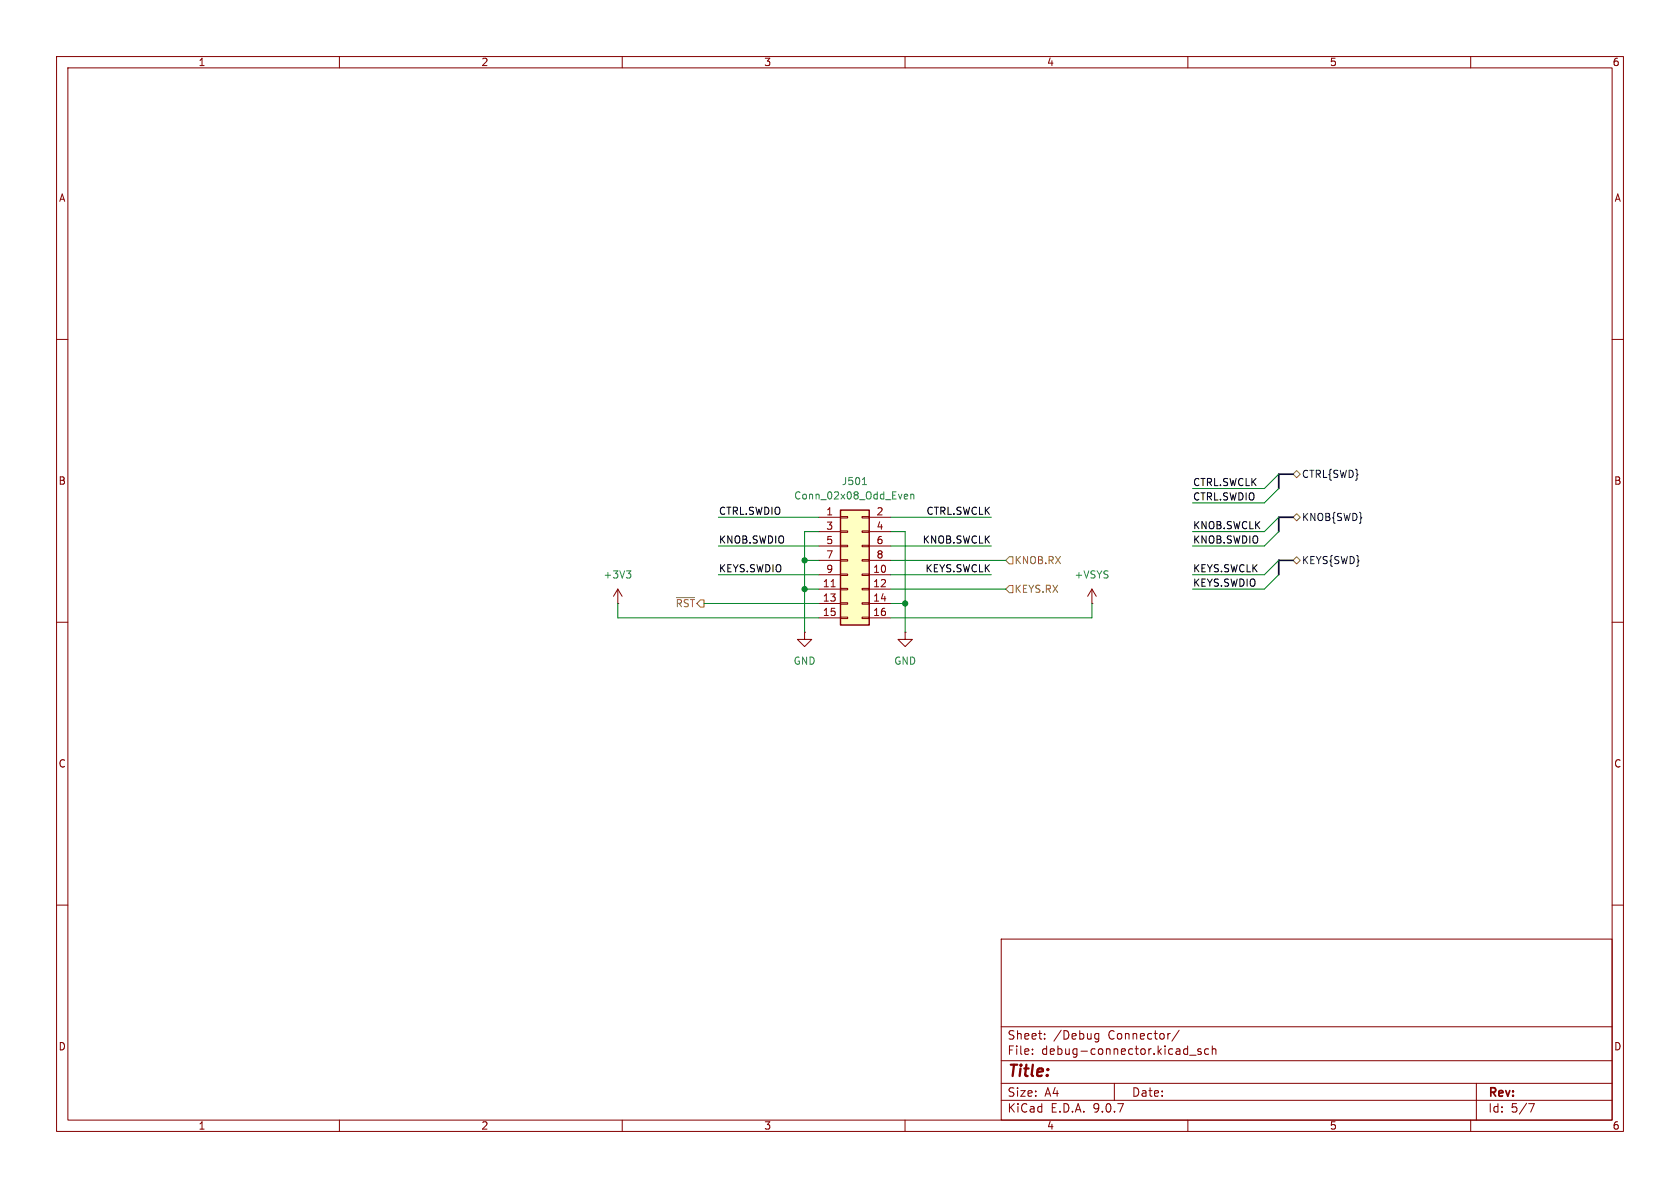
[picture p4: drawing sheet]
<svg xmlns="http://www.w3.org/2000/svg" width="297mm" height="210mm" viewBox="0 0 297 210" stroke-linecap="round" stroke-linejoin="round" font-family="sans-serif">
<path d="M0 0h297v210h-297z" fill="#fff" stroke="#fff" stroke-width=".18"/>
<g fill="none" stroke="#840000" stroke-width=".18">
<path d="M10 10h277v190h-277zM12 12h273v186h-273zM60 10v2M110 10v2M160 10v2M210 10v2M260 10v2M10 60h2M285 60h2M10 110h2M109.2 106.7h.1M109.2 104.1l-.7 1.3"/>
<path d="M109.2 104.1l.8 1.3M109.2 104.1v2.6M160 111.8v1.2h1.3l-1.3 1.3-1.3-1.3h1.3M160 111.8h.1M193 106.7h.1M193 104.1l-.7 1.3M193 104.1l.8 1.3M193 104.1v2.6M285 110h2M10 160h2M177 166h108v32h-108zM285 160h2"/>
<path d="M60 198v2M110 198v2M160 198v2M177 194.5h108M177 191.5h108M177 187.5h108M177 181.5h108M182.5 186.3v.1M182.5 185.5v.1M184.7 183.6v.1M184.7 182.8v.1M193.5 183.4l.3 .3 .4-.1"/>
<path d="M194.2 182.7v1.2l-.2 .3-.4-.1M194.2 182.8l-.4-.1-.3 .3M197 191.5v3M208.5 182.1l-1.3 2M210 198v2M210.3 186.5h1.2M212.3 185.5l-.3-.1-.3 .2 .1 .2 .5 .2v.3h-.6M213.7 185.5l-.5-.1-.2 .3v.4l.1 .2h.6M214.3 185.5l.2-.1 .4 .1 .1 .9M214.3 184.9v1.5M260 198v2M261 191.5v6.5"/>
<path d="M270.2 195.1h1l-.6 1.5"/>
</g>
<path d="M110.7 100.9h.8l-.4 .5M111.3 101.4l.2 .2v.3l-.2 .3" fill="none" stroke="#008484" stroke-width=".18"/>
<path d="M148.6 90.2h5.1v20.3h-5.1z" fill="#ffffc2"/>
<path d="M148.6 90.2h5.1v20.3h-5.1z" fill="none" stroke="#840000" stroke-width=".25"/>
<g fill="none" stroke="#840000" stroke-width=".18">
<path d="M144.8 91.4h3.8M144.8 94h3.8M144.8 96.5h3.8M144.8 99.1h3.8M148.6 91.3h1.3v.3h-1.3zM148.6 93.9h1.3v.2h-1.3zM148.6 96.4h1.3v.2h-1.3zM148.6 98.9h1.3v.3h-1.3zM152.4 91.3h1.3v.3h-1.3zM152.4 93.9h1.3v.2h-1.3zM152.4 96.4h1.3v.2h-1.3zM152.4 98.9h1.3v.3h-1.3z"/>
<path d="M153.7 91.4h3.8M153.7 94h3.8M153.7 96.5h3.8M153.7 99.1h3.8M142.2 111.8v1.2h1.3l-1.3 1.3-1.2-1.3h1.2M142.2 111.8h.1M144.8 101.6h3.8M144.8 104.1h3.8M144.8 106.7h3.8M144.8 109.2h3.8M146.9 103.7h.8M148.6 101.5h1.3v.2h-1.3z"/>
<path d="M148.6 104h1.3v.3h-1.3zM148.6 106.6h1.3v.2h-1.3zM148.6 109.1h1.3v.2h-1.3zM152.4 101.5h1.3v.2h-1.3zM152.4 104h1.3v.3h-1.3zM152.4 106.6h1.3v.2h-1.3zM152.4 109.1h1.3v.2h-1.3zM153.7 101.6h3.8M153.7 104.1h3.8M153.7 106.7h3.8M153.7 109.2h3.8"/>
</g>
<path d="M152.5 85.7h.7M160.1 87.4h.3l.1 .3-.6 .1M160.4 88.1l-.3 .1M161 87.5l.2-.1h.3l.1 .8M161 87.4v.8" fill="none" stroke="#008484" stroke-width=".18"/>
<path d="M177.8 99.1l.6-.7h.7v1.3h-.7zM228.6 83.8l.6-.6 .7 .6-.7 .7zM228.6 91.4l.6-.6 .7 .6-.7 .7zM229.2 98.4l.7 .7-.7 .6-.6-.6zM119.6 105.6h3.2M177.8 104.1l.6-.6h.7v1.3h-.7z" fill="none" stroke="#848400" stroke-width=".18"/>
<path d="M228.6 83.8h-2.5v2.6M228.6 91.4h-2.5v2.6M228.6 99.1h-2.5v2.5" fill="none" stroke="#000084" stroke-width=".3"/>
<g fill="none" stroke="#008400" stroke-width=".18">
<path d="M127 91.4h17.8M127 96.5h17.8M142.2 99.1h2.6M144.8 94h-2.6v17.8M157.5 94h2.5v17.8M157.5 91.4h17.8M157.5 96.5h17.8M157.5 99.1h20.3M226.1 91.4l-2.6 2.6h-12.7M226.1 99.1l-2.6 2.5h-12.7M226.1 94l-2.6 2.5h-12.7M226.1 86.4l-2.6 2.5h-12.7"/>
<path d="M226.1 83.8l-2.6 2.6h-12.7M109.2 106.7v2.5h35.6M124.5 106.7h20.3M127 101.6h17.8M142.2 104.1h2.6M157.5 106.7h2.5M157.5 101.6h17.8M157.5 104.1h20.3M193 106.7v2.5h-35.5M226.1 101.6l-2.6 2.5h-12.7"/>
</g>
<g fill="#008400" stroke="#008400" stroke-width=".18">
<circle cx="142.2" cy="104.1" r=".46"/>
<circle cx="142.2" cy="99.1" r=".46"/>
<circle cx="160" cy="106.7" r=".46"/>
</g>
<text font-size="2.8" fill="#840000" x="178" y="190.9">Title:</text>
<g font-size="2.1" fill="#840000">
<text x="178" y="184">Sheet:</text>
<text x="186.2" y="184">/Debug</text>
<text x="196" y="184">Connector/</text>
<text x="178" y="186.7">File:</text>
<text x="184.1" y="186.7">debug-connector.kicad_sch</text>
<text x="178" y="196.9">KiCad</text>
<text x="178" y="194.1">Size:</text>
<text x="184.7" y="194.1">A4</text>
<text x="185.7" y="196.9">E.D.A.</text>
<text x="193.3" y="196.9">9.0.7</text>
<text x="200" y="194.1">Date:</text>
<text x="263" y="194.3">Rev:</text>
<text x="263" y="196.9">Id:</text>
<text x="267.1" y="196.9">5/7</text>
</g>
<g font-size="1.8" fill="#840000">
<text x="35" y="11.9">1</text>
<text x="85" y="11.9">2</text>
<text x="135" y="11.9">3</text>
<text x="185" y="11.9">4</text>
<text x="235" y="11.9">5</text>
<text x="285" y="11.9">6</text>
<text x="10.3" y="35.9">A</text>
<text x="285.3" y="35.9">A</text>
<text x="10.3" y="85.9">B</text>
<text x="285.3" y="85.9">B</text>
<text x="146" y="91.2">1</text>
<text x="146" y="93.7">3</text>
<text x="154.9" y="91.2">2</text>
<text x="154.9" y="93.7">4</text>
<text x="146" y="96.3">5</text>
<text x="146" y="98.8">7</text>
<text x="146" y="101.3">9</text>
<text x="154.3" y="101.3">10</text>
<text x="154.9" y="96.3">6</text>
<text x="154.9" y="98.8">8</text>
<text x="145.4" y="103.9">11</text>
<text x="145.4" y="106.4">13</text>
<text x="154.3" y="103.9">12</text>
<text x="154.3" y="106.4">14</text>
<text x="145.4" y="109">15</text>
<text x="154.3" y="109">16</text>
<text x="10.3" y="135.9">C</text>
<text x="285.3" y="135.9">C</text>
<text x="10.3" y="185.9">D</text>
<text x="285.3" y="185.9">D</text>
<text x="35" y="199.9">1</text>
<text x="85" y="199.9">2</text>
<text x="135" y="199.9">3</text>
<text x="185" y="199.9">4</text>
<text x="235" y="199.9">5</text>
<text x="285" y="199.9">6</text>
</g>
<g font-size="1.8" fill="#008484">
<text x="140.3" y="88.5">Conn_02x08_Odd_Even</text>
<text x="148.7" y="86">J501</text>
<text x="106.6" y="102.5">+3V3</text>
<text x="189.9" y="102.5">+VSYS</text>
<text x="140.2" y="117.7">GND</text>
<text x="158" y="117.7">GND</text>
</g>
<g font-size="1.8">
<text x="210.8" y="88.6">CTRL.SWDIO</text>
<text x="210.8" y="86">CTRL.SWCLK</text>
<text x="127" y="91.1">CTRL.SWDIO</text>
<text x="163.7" y="91.1">CTRL.SWCLK</text>
<text x="210.8" y="93.6">KNOB.SWCLK</text>
<text x="127" y="96.2">KNOB.SWDIO</text>
<text x="127" y="101.3">KEYS.SWDIO</text>
<text x="163" y="96.2">KNOB.SWCLK</text>
<text x="163.5" y="101.3">KEYS.SWCLK</text>
<text x="210.8" y="101.3">KEYS.SWCLK</text>
<text x="210.8" y="96.2">KNOB.SWDIO</text>
<text x="210.8" y="103.8">KEYS.SWDIO</text>
</g>
<g font-size="1.8" fill="#000084">
<text x="230.1" y="84.7">CTRL{SWD}</text>
<text x="230.1" y="92.3">KNOB{SWD}</text>
<text x="230.1" y="99.9">KEYS{SWD}</text>
</g>
<g font-size="1.8" fill="#848400">
<text x="179.3" y="99.9">KNOB.RX</text>
<text x="119.3" y="107.5">~{RST}</text>
<text x="179.3" y="105">KEYS.RX</text>
</g>
</svg>
